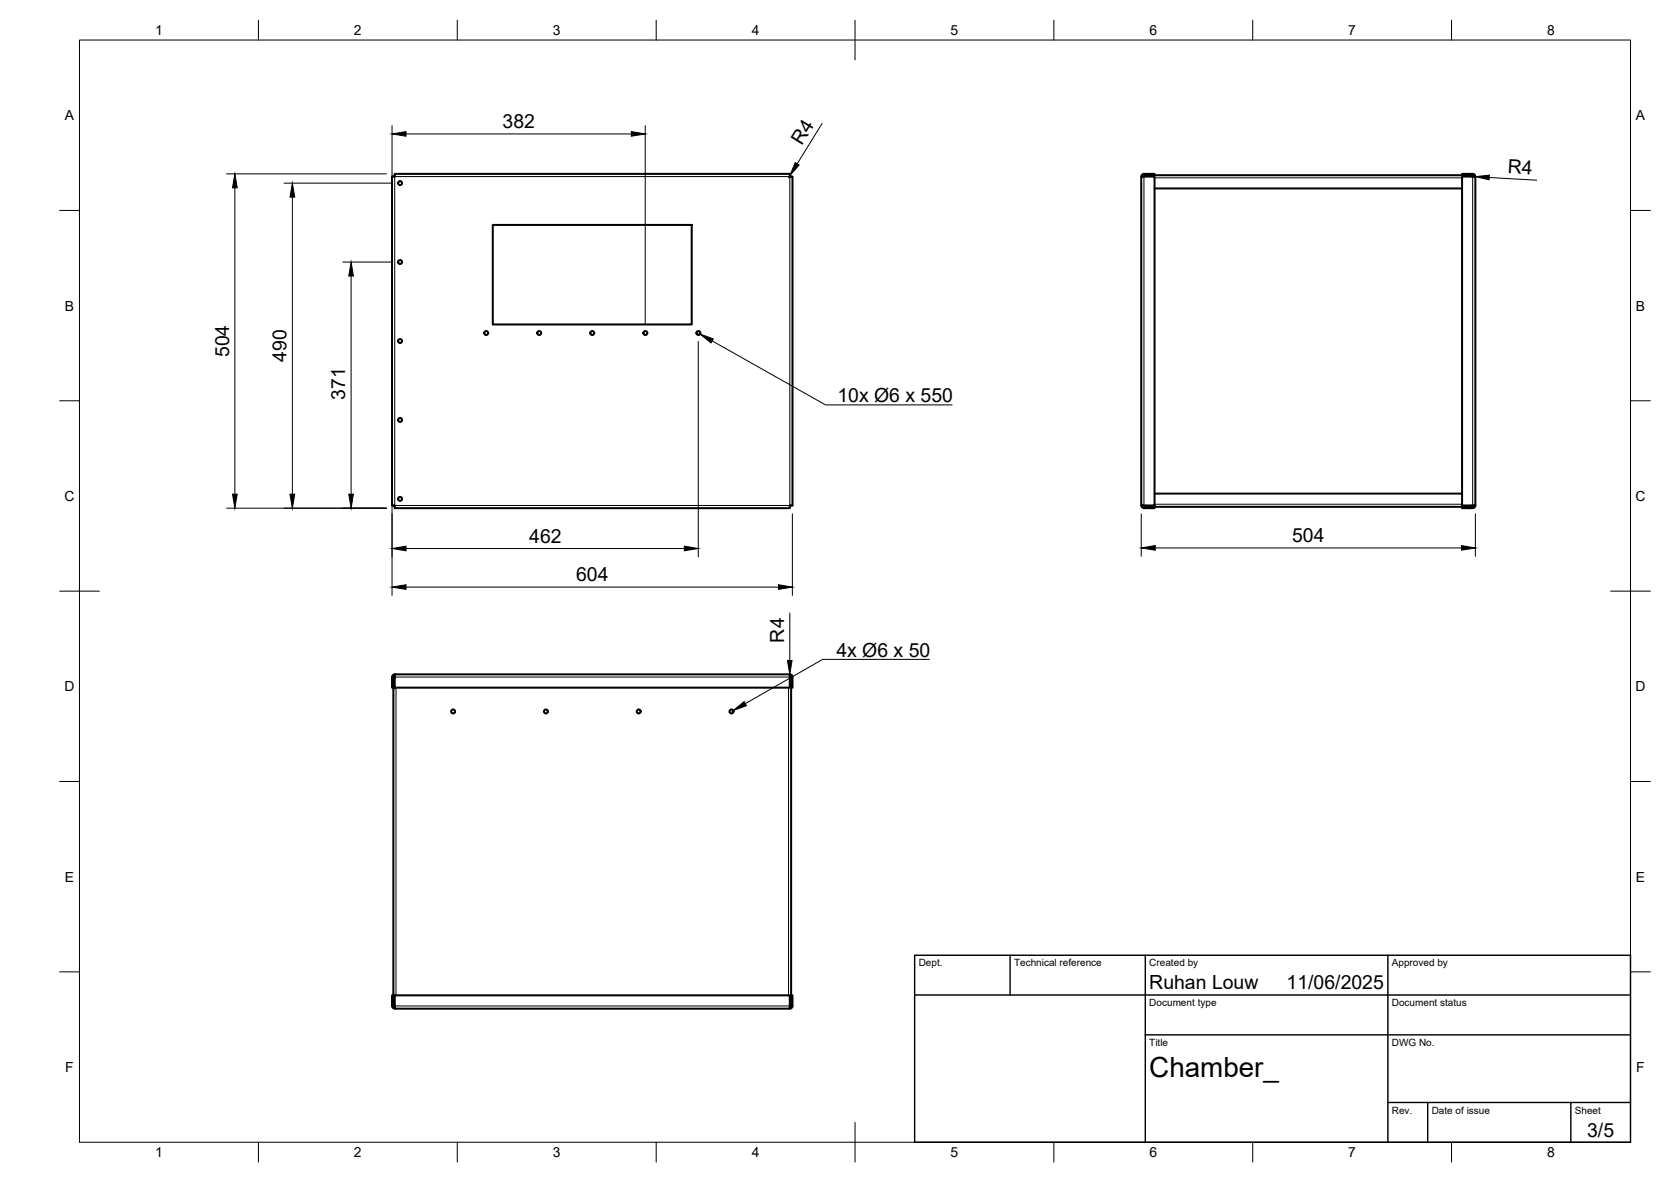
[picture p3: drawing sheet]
<svg xmlns="http://www.w3.org/2000/svg" width="420mm" height="297mm" viewBox="0 0 420 297" stroke-linecap="round" stroke-linejoin="round" font-family="sans-serif">
<!-- layer: Visible -->
<g fill="none" stroke="#000" stroke-width=".51">
<path d="M98.6 44.4a.45 .45 0 0 0 .7 0 .45 .45 0 0 0 0-.7h99.3a.45 .45 0 0 0 0 .7 .45 .45 0 0 0 .6 0v82.6a.45 .45 0 0 0-.6 0 .45 .45 0 0 0 0 .7h-99.3a.45 .45 0 0 0 0-.7 .45 .45 0 0 0-.7 0zM99.2 44.1l-.2 .2M123.9 56.5h50v25h-50zM198.6 44.1l.3 .2M287 44.4h3.3v82.6h-3.3zM287.3 44.4l.3-.4h82.7l.3 .4M288 44v.4M288 44l-.6 .3M290.3 44v-.3h-2.7a.67 .67 0 0 0-.6 .7M290.3 47.4h77.3M367.6 44v-.3h2.7a.67 .67 0 0 1 .7 .7M367.6 44.4h3.4v82.6h-3.4z"/>
<path d="M370 44v.4M370 44l.6 .3M99 127l.2 .3M198.9 127l-.3 .3M287 127a.67 .67 0 0 0 .6 .7M287.3 127l.3 .4h2.7v.3h-2.7M288 127v.4l-.6-.4M290.3 124h77.3M290.3 127.4h77.3M370 127v.4l.6-.4M370.6 127l-.3 .4h-2.7v.3h2.7M371 127a.67 .67 0 0 1-.7 .7"/>
<path d="M98.9 170.5h.4M98.9 172.8v77.3M99.3 169.5h99.3v3.3h-99.3zM99.3 169.5a.67 .67 0 0 0-.7 .6v2.7h.3v-2.7l.4-.3M198.6 170.5h.3M198.6 169.5a.67 .67 0 0 1 .7 .6v2.7h-.4M198.6 169.8l.3 .3v82.7M98.6 252.8v-2.7h.3v2.7M98.6 252.8a.67 .67 0 0 0 .7 .7M98.9 252.5h.4M98.9 252.8l.4 .3M99.3 250.1h99.3v3.4h-99.3z"/>
<path d="M198.6 252.5h.3M198.9 252.8l-.3 .3M198.9 250.1h.4v2.7M199.3 252.8a.67 .67 0 0 1-.7 .7"/>
<circle cx="100.6" cy="46" r=".5"/>
<circle cx="100.6" cy="65.8" r=".5"/>
<circle cx="100.6" cy="85.7" r=".5"/>
<circle cx="122.2" cy="83.7" r=".5"/>
<circle cx="135.6" cy="83.7" r=".5"/>
<circle cx="148.9" cy="83.7" r=".5"/>
<circle cx="162.3" cy="83.7" r=".5"/>
<circle cx="175.6" cy="83.7" r=".5"/>
<circle cx="100.6" cy="105.5" r=".5"/>
<circle cx="100.6" cy="125.4" r=".5"/>
<circle cx="113.9" cy="178.8" r=".5"/>
<circle cx="137.3" cy="178.8" r=".5"/>
<circle cx="160.6" cy="178.8" r=".5"/>
<circle cx="183.9" cy="178.8" r=".5"/>
</g>
<!-- layer: Visible Narrow -->
<g fill="none" stroke="#000" stroke-width=".25">
<path d="M99.3 44.4h99.3v82.6h-99.3zM287.6 43.7v.3M287.6 44.4v82.6M290.3 44.7h77.3M370.3 43.7v.3M370.3 44.4v82.6M287.6 127.4v.3M290.3 126.7h77.3M370.3 127.4v.3M98.6 170.1h.3M99.3 170.1h99.3M99.6 172.8v77.3"/>
<path d="M198.3 172.8v77.3M198.9 170.1h.4M98.6 252.8h.3M99.3 252.8h99.3M198.9 252.8h.4"/>
</g>
<!-- layer: BORDER -->
<g fill="none" stroke="#000" stroke-width=".25">
<path d="M20 10.1h390v276.9h-390zM65 5.1v5M115 5.1v5M165 5.1v5M215 5.1v10M265 5.1v5M315 5.1v5M365 5.1v5M15 52.9h5M410 52.9h5M15 100.7h5M410 100.7h5"/>
<path d="M15 148.6h10M405 148.6h10M15 196.4h5M410 196.4h5M15 244.2h5M410 244.2h5M65 287v5M115 287v5M165 287v5M215 282.1v9.9M265 287v5M315 287v5"/>
<path d="M365 287v5"/>
</g>
<!-- layer: TITLEBLOCK -->
<path d="M230 240.1h180v46.9h-180zM230 250h180M254 240.1v9.9M288 240.1v46.9M349 240.1v46.9M288 260.1h122M349 277.1h61M359 277.1v9.9M395 277.1v9.9" fill="none" stroke="#000" stroke-width=".36"/>
<!-- layer: FD_Dimensions -->
<g fill="none" stroke="#000" stroke-width=".25">
<path d="M98.6 31.6v118M102.1 33.7h56.6M162.2 31.6v50M206.7 31l-6.3 10.2M57 43.7h40.2M59.1 47.2v77M71.4 46h27.1M73.5 49.5v74.7M198.6 44.1l-.4 .6M370.3 44.4h.7M374.5 44.6l11.9 .7M86.2 65.9h12.3"/>
<path d="M88.3 69.4v54.8M175.6 85.8v54.1M57 127.7h40.2M102.1 137.8h70M199.2 129.1v20.5M287 129.1v10.7M290.5 137.7h77M371 129.1v10.7M102.1 147.5h93.6M198.6 154.1v11.9M198.6 169.5v.6"/>
</g>
<g fill="#000" stroke="#000" stroke-width=".25">
<path d="M98.6 33.7l3.5-.6v1.1zM158.7 33.1l3.5 .6-3.5 .5zM59.1 43.7l.5 3.5h-1.1zM73.5 46l.6 3.5h-1.2zM199.9 40.9l1 .6-2.3 2.6zM371 44.4l3.5-.4-.1 1.2zM88.3 65.9l.6 3.5h-1.2zM58.5 124.2h1.1l-.5 3.5zM72.9 124.2h1.2l-.6 3.5zM87.7 124.2h1.2l-.6 3.5zM98.6 137.8l3.5-.5v1.1zM172.1 137.3l3.5 .5-3.5 .6z"/>
<path d="M287 137.7l3.5-.6v1.2zM367.5 137.1l3.5 .6-3.5 .6zM98.6 147.5l3.5-.6v1.2zM195.7 146.9l3.5 .6-3.5 .6zM198 166h1.2l-.6 3.5z"/>
</g>
<!-- layer: Hole Notes -->
<path d="M176 84l3.3 1.2-.5 1zM184.3 178.6l2.8-2.3 .6 1z" fill="#000" stroke="#000" stroke-width=".25"/>
<path d="M179.1 85.7l28.5 16.1h31.8M233.7 165.7h-26.8l-19.5 11.1" fill="none" stroke="#000" stroke-width=".25"/>
<text font-size="7" x="289" y="270.6">Chamber_</text>
<g font-size="4.9">
<text x="126.4" y="32.2">382</text>
<text x="201.6" y="36.6" transform="rotate(-58 201.6 36.6)">R4</text>
<text x="379.1" y="43.5" transform="rotate(3 379.1 43.5)">R4</text>
<text x="57.6" y="89.8" transform="rotate(-90 57.6 89.8)">504</text>
<text x="72.1" y="90.9" transform="rotate(-90 72.1 90.9)">490</text>
<text x="86.8" y="100.5" transform="rotate(-90 86.8 100.5)">371</text>
<text x="210.6" y="101.1">10x Ø6 x 550</text>
<text x="133.1" y="136.4">462</text>
<text x="324.9" y="136.2">504</text>
<text x="144.9" y="146.1">604</text>
<text x="197.2" y="161.5" transform="rotate(-90 197.2 161.5)">R4</text>
<text x="210.3" y="165">4x Ø6 x 50</text>
<text x="289" y="248.5">Ruhan Louw</text>
<text x="323.5" y="248.5">11/06/2025</text>
<text x="399.1" y="285.7">3/5</text>
</g>
<g font-size="3.5">
<text x="39" y="8.8">1</text>
<text x="89" y="8.8">2</text>
<text x="139" y="8.8">3</text>
<text x="189" y="8.8">4</text>
<text x="239" y="8.8">5</text>
<text x="289" y="8.8">6</text>
<text x="339" y="8.8">7</text>
<text x="389" y="8.8">8</text>
<text x="16.3" y="30.2">A</text>
<text x="411.3" y="30.2">A</text>
<text x="16.3" y="78">B</text>
<text x="411.3" y="78">B</text>
<text x="16.2" y="125.9">C</text>
<text x="411.2" y="125.9">C</text>
<text x="16.2" y="173.7">D</text>
<text x="411.2" y="173.7">D</text>
<text x="16.3" y="221.6">E</text>
<text x="411.3" y="221.6">E</text>
<text x="16.4" y="269.4">F</text>
<text x="411.4" y="269.4">F</text>
<text x="39" y="290.8">1</text>
<text x="89" y="290.8">2</text>
<text x="139" y="290.8">3</text>
<text x="189" y="290.8">4</text>
<text x="239" y="290.8">5</text>
<text x="289" y="290.8">6</text>
<text x="339" y="290.8">7</text>
<text x="389" y="290.8">8</text>
</g>
<g font-size="2.5">
<text x="231" y="242.9">Dept.</text>
<text x="255" y="242.9">Technical reference</text>
<text x="289" y="242.9">Created by</text>
<text x="350" y="242.9">Approved by</text>
<text x="289" y="252.8">Document type</text>
<text x="350" y="252.8">Document status</text>
<text x="289" y="262.9">Title</text>
<text x="350" y="262.9">DWG No.</text>
<text x="350" y="279.9">Rev.</text>
<text x="360" y="279.9">Date of issue</text>
<text x="396" y="279.9">Sheet</text>
</g>
</svg>
